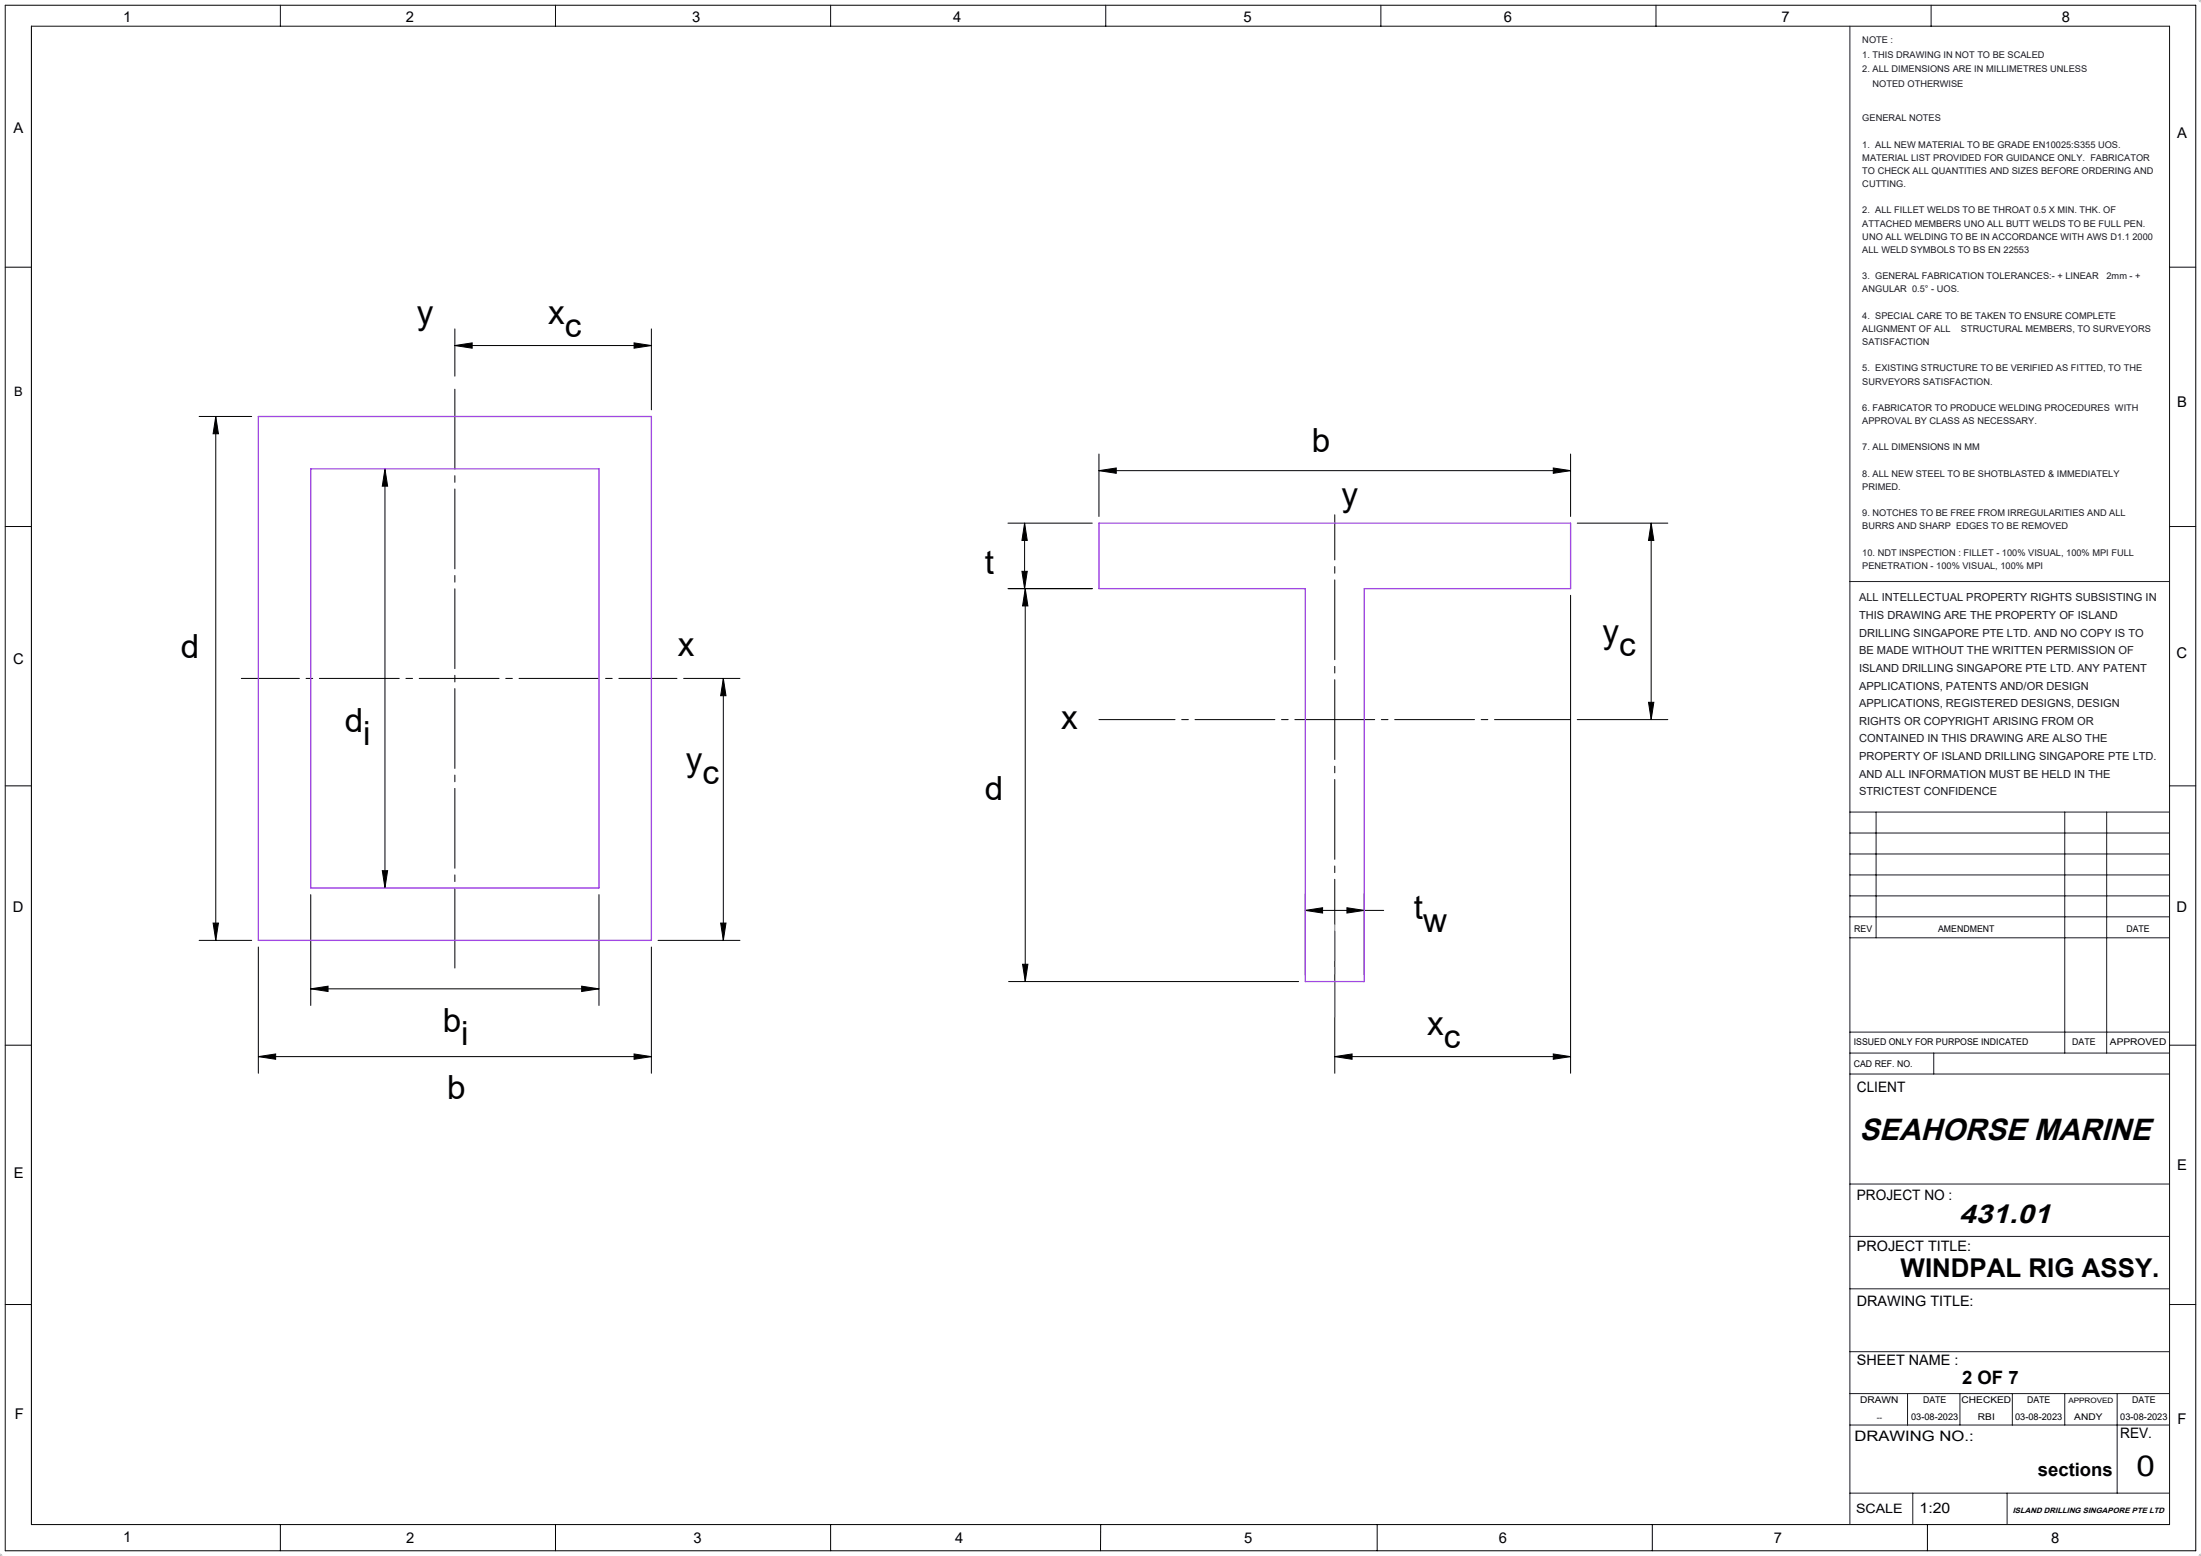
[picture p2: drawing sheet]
<svg xmlns="http://www.w3.org/2000/svg" width="420mm" height="297mm" viewBox="0 0 420 297" stroke-linecap="round" stroke-linejoin="round" font-family="sans-serif">
<g fill="none" stroke="#000" stroke-width=".19">
<path d="M1 1h418v295h-418M1 51h5M38 79.5h10M41.2 79.5l.5 3.3h-1zM41.2 79.5v100M86.8 66l3.3-.6v1.1zM86.8 62.8v9M86.8 66h37.5M121 65.4l3.3 .6-3.3 .5zM124.3 62.8v15.4M73.5 89.5l.5 3.3h-1.1zM73.5 89.5v80"/>
<path d="M192.3 99.9h16.1M195.5 99.9v12.5M195.5 99.9l.5 3.3h-1zM209.7 89.8l3.3-.5v1zM209.7 86.7v11.9M209.7 89.8h90M296.4 89.3l3.3 .5-3.3 .5zM299.7 86.7v11.9M301 99.9h17.3M315.1 99.9v37.5M315.1 99.9l.5 3.3h-1zM1 100.5h5"/>
<path d="M192.3 112.4h16.1M195 109.1h1l-.5 3.3zM195.6 112.4v75M195.6 112.4l.5 3.3h-1zM299.7 113.6v91.3M130.5 129.5h10.7M138 129.5l.5 3.3h-1zM138 129.5v50M301 137.4h17.3M314.6 134.1h1l-.5 3.3zM1 150h5M38 179.5h10"/>
<path d="M40.7 176.2h1l-.5 3.3zM59.3 170.8v21.1M72.9 166.2h1.1l-.5 3.3zM114.3 170.8v21.1M125.6 179.5h15.6M137.5 176.2h1l-.5 3.3zM249.1 173.8l3.3-.5v1zM249.1 170.6v15.5M249.1 173.8h14.9M254.7 177.7v27.2M257 173.3l3.3 .5-3.3 .5zM260.3 170.6v15.5"/>
<path d="M1 199.5h5M49.3 180.8v24.1M59.3 188.7l3.3-.5v1.1zM59.3 188.7h55M111 188.2l3.3 .5-3.3 .6zM124.3 180.8v24.1M192.5 187.4h55.3M195.1 184.1h1l-.5 3.3zM49.3 201.7l3.3-.5v1zM49.3 201.7h75M121 201.2l3.3 .5-3.3 .5zM254.7 201.7l3.3-.5v1z"/>
<path d="M254.7 201.7h45M296.4 201.2l3.3 .5-3.3 .5zM1 249h5M6 291h408M53.5 291v5M106 291v5M158.5 291v5M210 291v5M262.8 291v5M315.3 291v5M367.8 291v5"/>
</g>
<path d="M419.5 0h.5M419.9 0h.1M420 -.1v.6M420 0l-.4 .4M-.1 297h.6M0 297v.1M0 296.5v.6M.4 296.6l-.4 .5M419.5 297h.5M419.6 296.6l.4 .5M420 296.5v.6M420 297v.1" fill="none" stroke="#c0c0c0" stroke-width=".19"/>
<path d="M86.8 73.1v112.9" fill="none" stroke="#000" stroke-width=".19" stroke-dasharray="15.2 1.3 1.3 1.3" stroke-dashoffset="-1.2"/>
<path d="M46 129.5h83.2" fill="none" stroke="#000" stroke-width=".19" stroke-dasharray="15.2 1.3 1.3 1.3" stroke-dashoffset="4.2"/>
<path d="M254.7 98.3v78.1" fill="none" stroke="#000" stroke-width=".19" stroke-dasharray="15.2 1.3 1.3 1.3" stroke-dashoffset="6.6"/>
<path d="M209.7 137.4h90" fill="none" stroke="#000" stroke-width=".19" stroke-dasharray="15.2 1.3 1.3 1.3" stroke-dashoffset=".7"/>
<g fill="none" stroke="#0f0f0f" stroke-width=".19">
<path d="M1 1v295M53.5 1v4M106 1v4M158.5 1v4M211 1v4M263.5 1v4M316 1v4M368.5 1v4M414 51h5M414 100.5h5M414 150h5M414 199.5h5"/>
<path d="M414 249h5M6 291v-286h408v286"/>
</g>
<g fill="none" stroke="#191924" stroke-width=".19">
<path d="M353 5v286M353 111h61M353 155h61M353 159h61M358 155v24M394 155v46M402 155v46M353 163h61M353 167h61M353 171h61M353 175h61M353 179h61"/>
<path d="M353 197h61M353 201h61M353 205h61M369 201v4M353 226h61M353 236h61M353 258h61M353 246h61M353 266h61M353 272h61M364 266v6M374 266v6"/>
<path d="M384 266v6M394 266v6M404 266v19M353 285h61M365 285v6M383 285v6"/>
</g>
<path d="M254.7 176.4v17.7" fill="none" stroke="#808080" stroke-width=".19" stroke-dasharray="15.2 1.3 1.3 1.3" stroke-dashoffset="8.3"/>
<path d="M49.3 79.5h75v100h-75zM59.3 89.5h55v80h-55zM209.7 99.9h90v12.5h-39.4v75h-11.2v-75h-39.4z" fill="none" stroke="#a147e4" stroke-width=".25"/>
<g fill="#000">
<path d="M41.2 79.5l.5 3.3h-1zM40.7 176.2h1l-.5 3.3zM195.6 112.4l.5 3.3h-1zM195.1 184.1h1l-.5 3.3z"/>
<path d="M86.8 66l3.3-.6v1.1zM121 65.4l3.3 .6-3.3 .5z"/>
<path d="M73.5 89.5l.5 3.3h-1.1zM72.9 166.2h1.1l-.5 3.3z"/>
<path d="M209.7 89.8l3.3-.5v1zM296.4 89.3l3.3 .5-3.3 .5z"/>
<path d="M195 109.1h1l-.5 3.3zM195.5 99.9l.5 3.3h-1z"/>
<path d="M138 129.5l.5 3.3h-1zM137.5 176.2h1l-.5 3.3zM315.1 99.9l.5 3.3h-1zM314.6 134.1h1l-.5 3.3z"/>
<path d="M257 173.3l3.3 .5-3.3 .5zM249.1 173.8l3.3-.5v1z"/>
<path d="M59.3 188.7l3.3-.5v1.1zM111 188.2l3.3 .5-3.3 .6z"/>
<path d="M49.3 201.7l3.3-.5v1zM121 201.2l3.3 .5-3.3 .5z"/>
<path d="M254.7 201.7l3.3-.5v1zM296.4 201.2l3.3 .5-3.3 .5z"/>
</g>
<g font-size="6.3">
<text x="79.5" y="61.8">y</text>
<text x="104.6" y="61.8">x</text>
<text x="107.8" y="64.3">c</text>
<text x="250.3" y="86.3">b</text>
<text x="256" y="96.6">y</text>
<text x="187.9" y="109.6">t</text>
<text x="34.5" y="125.7">d</text>
<text x="129.4" y="125.2">x</text>
<text x="305.8" y="122.6">y</text>
<text x="309" y="125.2">c</text>
<text x="65.8" y="139.7">d</text>
<text x="69.3" y="142.2">i</text>
<text x="202.5" y="139.1">x</text>
<text x="130.9" y="147.2">y</text>
<text x="134" y="149.7">c</text>
<text x="187.9" y="152.6">d</text>
<text x="269.8" y="175.4">t</text>
<text x="271.6" y="177.9">w</text>
<text x="84.5" y="196.9">b</text>
<text x="272.4" y="197.5">x</text>
<text x="88" y="199.4">i</text>
<text x="275.5" y="200">c</text>
<text x="85.4" y="209.9">b</text>
</g>
<text font-size="5.8" x="354.8" y="217.6">SEAHORSE MARINE</text>
<text font-size="5.5" x="407.7" y="281.7">0</text>
<text font-size="5.1" x="373.8" y="233.4">431.01</text>
<text font-size="4.9" x="362.7" y="243.7">WINDPAL RIG ASSY.</text>
<g font-size="3.5">
<text x="374.4" y="264.1">2 OF 7</text>
<text x="388.9" y="281.8">sections</text>
</g>
<g font-size="2.8">
<text x="23.5" y="4.2">1</text>
<text x="77.4" y="4.2">2</text>
<text x="132.1" y="4.2">3</text>
<text x="181.9" y="4.2">4</text>
<text x="237.3" y="4.2">5</text>
<text x="287" y="4.2">6</text>
<text x="339.9" y="4.2">7</text>
<text x="393.5" y="4.2">8</text>
<text x="2.6" y="25.4">A</text>
<text x="415.4" y="26.4">A</text>
<text x="415.4" y="77.6">B</text>
<text x="415.4" y="125.5">C</text>
<text x="2.5" y="126.7">C</text>
<text x="2.4" y="174.1">D</text>
<text x="415.4" y="174.1">D</text>
<text x="2.6" y="224.8">E</text>
<text x="415.4" y="223.3">E</text>
<text x="2.8" y="270.8">F</text>
<text x="415.5" y="271.8">F</text>
<text x="23.5" y="294.3">1</text>
<text x="77.5" y="294.5">2</text>
<text x="132.3" y="294.5">3</text>
<text x="182.3" y="294.5">4</text>
<text x="237.4" y="294.5">5</text>
<text x="286" y="294.5">6</text>
<text x="338.5" y="294.5">7</text>
<text x="391.4" y="294.5">8</text>
</g>
<g font-size="2.7">
<text x="354.3" y="208.4">CLIENT</text>
<text x="354.3" y="229.1">PROJECT NO :</text>
<text x="354.3" y="238.8">PROJECT TITLE:</text>
<text x="354.3" y="249.3">DRAWING TITLE:</text>
<text x="354.3" y="260.6">SHEET NAME :</text>
<text x="353.9" y="275.1">DRAWING NO.:</text>
<text x="404.6" y="274.6">REV.</text>
<text x="366.3" y="288.7">1:20</text>
</g>
<g font-size="2.5">
<text x="2.7" y="75.6">B</text>
<text x="354.2" y="288.7">SCALE</text>
</g>
<g font-size="2.1" fill="#191924">
<text x="354.8" y="114.8">ALL INTELLECTUAL PROPERTY RIGHTS SUBSISTING IN</text>
<text x="354.8" y="118.1">THIS DRAWING ARE THE PROPERTY OF ISLAND</text>
<text x="354.8" y="121.5">DRILLING SINGAPORE PTE LTD. AND NO COPY IS TO</text>
<text x="354.8" y="124.9">BE MADE WITHOUT THE WRITTEN PERMISSION OF</text>
<text x="354.8" y="128.2">ISLAND DRILLING SINGAPORE PTE LTD. ANY PATENT</text>
<text x="354.8" y="131.6">APPLICATIONS, PATENTS AND/OR DESIGN</text>
<text x="354.8" y="135">APPLICATIONS, REGISTERED DESIGNS, DESIGN</text>
<text x="354.8" y="138.4">RIGHTS OR COPYRIGHT ARISING FROM OR</text>
<text x="354.8" y="141.7">CONTAINED IN THIS DRAWING ARE ALSO THE</text>
<text x="354.8" y="145.1">PROPERTY OF ISLAND DRILLING SINGAPORE PTE LTD.</text>
<text x="354.8" y="148.5">AND ALL INFORMATION MUST BE HELD IN THE</text>
<text x="354.8" y="151.8">STRICTEST CONFIDENCE</text>
</g>
<g font-size="1.8" fill="#191924">
<text x="355.4" y="8.2">NOTE :</text>
<text x="355.4" y="11">1. THIS DRAWING IN NOT TO BE SCALED</text>
<text x="355.4" y="13.8">2. ALL DIMENSIONS ARE IN MILLIMETRES UNLESS</text>
<text x="357.3" y="16.5">NOTED OTHERWISE</text>
<text x="355.4" y="23.1">GENERAL NOTES</text>
<text x="355.4" y="28.2">1. ALL NEW MATERIAL TO BE GRADE EN10025:S355 UOS.</text>
<text x="355.4" y="30.7">MATERIAL LIST PROVIDED FOR GUIDANCE ONLY. FABRICATOR</text>
<text x="355.4" y="33.2">TO CHECK ALL QUANTITIES AND SIZES BEFORE ORDERING AND</text>
<text x="355.4" y="35.7">CUTTING.</text>
<text x="355.4" y="40.7">2. ALL FILLET WELDS TO BE THROAT 0.5 X MIN. THK. OF</text>
<text x="355.4" y="43.2">ATTACHED MEMBERS UNO ALL BUTT WELDS TO BE FULL PEN.</text>
<text x="355.4" y="45.8">UNO ALL WELDING TO BE IN ACCORDANCE WITH AWS D1.1 2000</text>
<text x="355.4" y="48.3">ALL WELD SYMBOLS TO BS EN 22553</text>
<text x="355.4" y="53.3">3. GENERAL FABRICATION TOLERANCES:- + LINEAR</text>
<text x="402" y="53.3">2mm - +</text>
<text x="355.4" y="55.8">ANGULAR 0.5° - UOS.</text>
<text x="355.4" y="60.8">4. SPECIAL CARE TO BE TAKEN TO ENSURE COMPLETE</text>
<text x="355.4" y="63.3">ALIGNMENT OF ALL</text>
<text x="355.4" y="65.9">SATISFACTION</text>
<text x="374.2" y="63.3">STRUCTURAL MEMBERS, TO SURVEYORS</text>
<text x="355.4" y="70.9">5. EXISTING STRUCTURE TO BE VERIFIED AS FITTED, TO THE</text>
<text x="355.4" y="73.4">SURVEYORS SATISFACTION.</text>
<text x="355.4" y="78.4">6. FABRICATOR TO PRODUCE WELDING PROCEDURES WITH</text>
<text x="355.4" y="80.9">APPROVAL BY CLASS AS NECESSARY.</text>
<text x="355.4" y="86">7. ALL DIMENSIONS IN MM</text>
<text x="355.4" y="91">8. ALL NEW STEEL TO BE SHOTBLASTED &amp; IMMEDIATELY</text>
<text x="355.4" y="93.5">PRIMED.</text>
<text x="355.4" y="98.5">9. NOTCHES TO BE FREE FROM IRREGULARITIES AND ALL</text>
<text x="355.4" y="101.1">BURRS AND SHARP EDGES TO BE REMOVED</text>
<text x="355.4" y="106.1">10. NDT INSPECTION : FILLET - 100% VISUAL, 100% MPI FULL</text>
<text x="355.4" y="108.6">PENETRATION - 100% VISUAL, 100% MPI</text>
</g>
<g font-size="1.8">
<text x="353.8" y="177.8">REV</text>
<text x="369.8" y="177.8">AMENDMENT</text>
<text x="405.8" y="177.8">DATE</text>
<text x="353.7" y="199.5">ISSUED ONLY FOR PURPOSE INDICATED</text>
<text x="353.7" y="203.7">CAD REF. NO.</text>
<text x="395.4" y="199.5">DATE</text>
<text x="402.6" y="199.5">APPROVED</text>
<text x="354.9" y="267.8">DRAWN</text>
<text x="367" y="267.8">DATE</text>
<text x="374.3" y="267.8">CHECKED</text>
<text x="386.8" y="267.8">DATE</text>
<text x="406.9" y="267.8">DATE</text>
<text x="364.7" y="271.1">03-08-2023</text>
<text x="377.4" y="271.1">RBI</text>
<text x="384.5" y="271.1">03-08-2023</text>
<text x="395.8" y="271.1">ANDY</text>
<text x="404.6" y="271.1">03-08-2023</text>
</g>
<text font-size="1.5" x="384.1" y="288.7">ISLAND DRILLING SINGAPORE PTE LTD</text>
<g font-size="1.4">
<text x="394.7" y="267.8">APPROVED</text>
<text x="358.2" y="271.1">--</text>
</g>
</svg>
